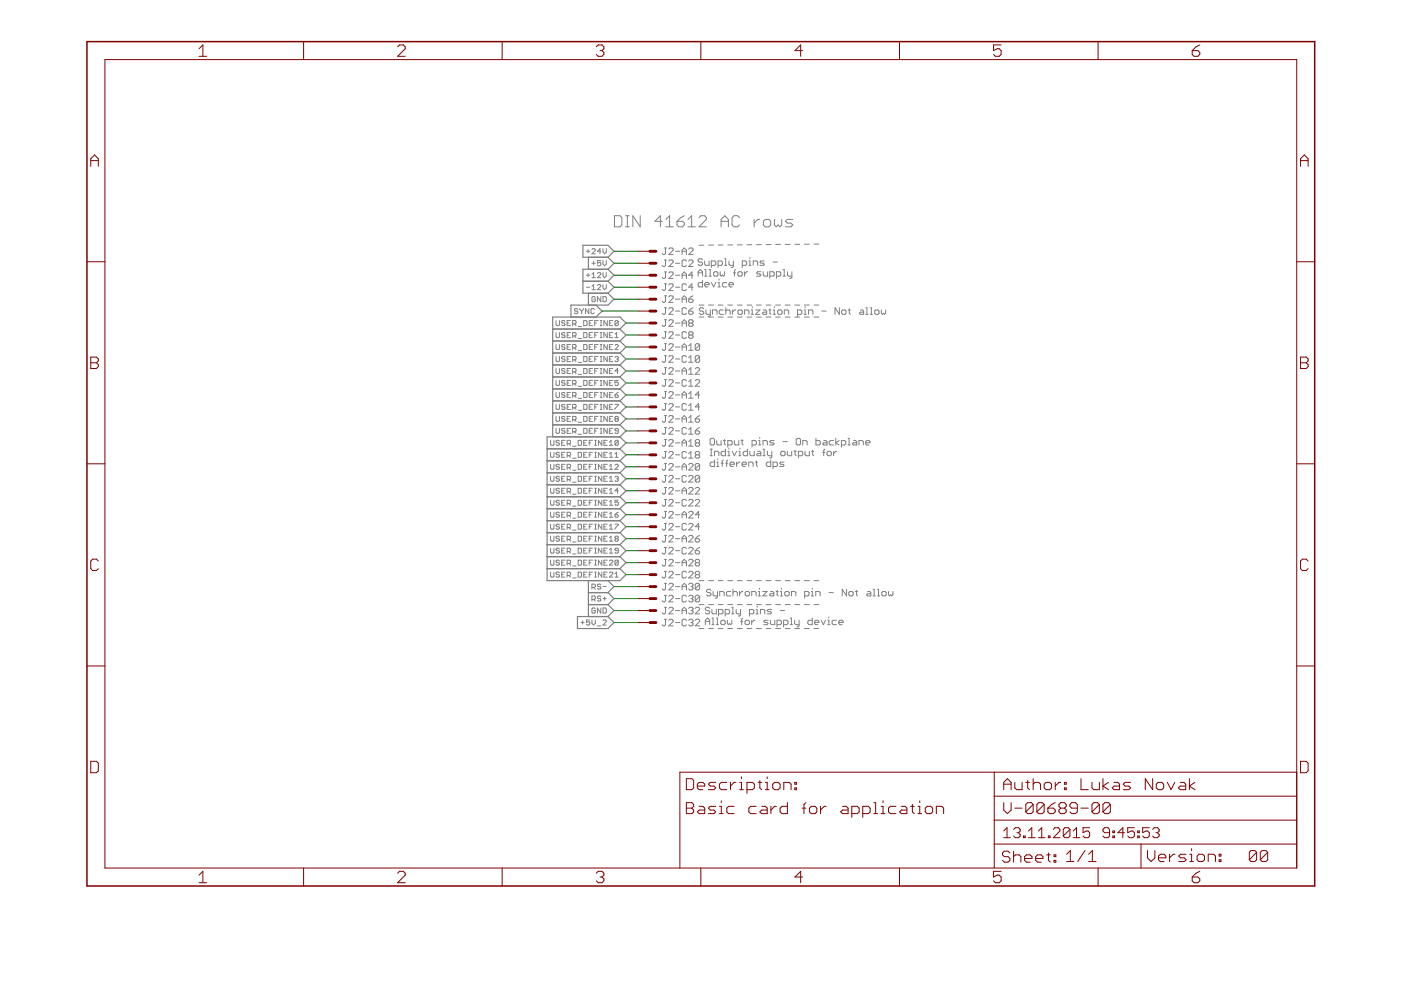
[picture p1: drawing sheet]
<?xml version="1.0" encoding="utf-8"?>
<!DOCTYPE eagle SYSTEM "eagle.dtd">
<eagle version="7.2.0">
<drawing>
<settings>
<setting alwaysvectorfont="yes"/>
<setting verticaltext="up"/>
</settings>
<grid distance="0.1" unitdist="inch" unit="inch" style="lines" multiple="1" display="no" altdistance="0.01" altunitdist="inch" altunit="inch"/>
<schematic xreflabel="%F%N/%S.%C%R" xrefpart="/%S.%C%R">
<libraries>
<library name="frames">
<symbols>
<symbol name="A4L-LOC">
<wire x1="256.54" y1="3.81" x2="256.54" y2="8.89" width="0.1016" layer="94"/>
<wire x1="256.54" y1="8.89" x2="256.54" y2="13.97" width="0.1016" layer="94"/>
<wire x1="256.54" y1="13.97" x2="256.54" y2="19.05" width="0.1016" layer="94"/>
<wire x1="256.54" y1="19.05" x2="256.54" y2="24.13" width="0.1016" layer="94"/>
<wire x1="125.73" y1="3.81" x2="125.73" y2="24.13" width="0.1016" layer="94"/>
<wire x1="125.73" y1="24.13" x2="192.405" y2="24.13" width="0.1016" layer="94"/>
<wire x1="192.405" y1="24.13" x2="256.54" y2="24.13" width="0.1016" layer="94"/>
<wire x1="223.52" y1="3.81" x2="223.52" y2="8.89" width="0.1016" layer="94"/>
<wire x1="223.52" y1="8.89" x2="256.54" y2="8.89" width="0.1016" layer="94"/>
<wire x1="223.52" y1="8.89" x2="192.405" y2="8.89" width="0.1016" layer="94"/>
<wire x1="192.405" y1="8.89" x2="192.405" y2="3.81" width="0.1016" layer="94"/>
<wire x1="192.405" y1="8.89" x2="192.405" y2="13.97" width="0.1016" layer="94"/>
<wire x1="192.405" y1="13.97" x2="256.54" y2="13.97" width="0.1016" layer="94"/>
<wire x1="192.405" y1="13.97" x2="192.405" y2="19.05" width="0.1016" layer="94"/>
<wire x1="192.405" y1="19.05" x2="256.54" y2="19.05" width="0.1016" layer="94"/>
<wire x1="192.405" y1="19.05" x2="192.405" y2="24.13" width="0.1016" layer="94"/>
<text x="194.31" y="15.24" size="2.54" layer="94" font="fixed">&gt;DRAWING_NAME</text>
<text x="194.31" y="10.16" size="2.286" layer="94" font="fixed">&gt;LAST_DATE_TIME</text>
<text x="207.645" y="5.08" size="2.54" layer="94" font="fixed">&gt;SHEET</text>
<text x="194.056" y="4.953" size="2.54" layer="94" font="fixed">Sheet:</text>
<frame x1="0" y1="0" x2="260.35" y2="179.07" columns="6" rows="4" layer="94"/>
<text x="194.31" y="20.32" size="2.54" layer="94" font="fixed">Author: Lukas Novak</text>
<text x="224.79" y="5.08" size="2.54" layer="94" font="fixed">Version:</text>
<text x="127" y="20.32" size="2.54" layer="94" font="fixed">Description:</text>
</symbol>
</symbols>
<devicesets>
<deviceset name="A4L-LOC" prefix="FRAME" uservalue="yes">
<gates>
<gate name="G$1" symbol="A4L-LOC" x="0" y="0"/>
</gates>
<devices>
<device name="">
<technologies>
<technology name=""/>
</technologies>
</device>
</devices>
</deviceset>
</devicesets>
</library>
<library name="19inch">
<symbols>
<symbol name="MS">
<wire x1="0" y1="0" x2="1.27" y2="0" width="0.6096" layer="94"/>
<text x="2.54" y="-0.762" size="1.524" layer="95">&gt;NAME</text>
<pin name="MS" x="-2.54" y="0" visible="off" length="short" direction="pas"/>
</symbol>
<symbol name="MSV">
<wire x1="0" y1="0" x2="1.27" y2="0" width="0.6096" layer="94"/>
<text x="0" y="1.27" size="1.778" layer="96">&gt;VALUE</text>
<text x="2.54" y="-0.762" size="1.524" layer="95">&gt;NAME</text>
<pin name="MSV" x="-2.54" y="0" visible="off" length="short" direction="pas"/>
</symbol>
</symbols>
<devicesets>
<deviceset name="VG32S" prefix="J" uservalue="yes">
<gates>
<gate name="-A2" symbol="MS" x="-43.18" y="40.64" addlevel="always" swaplevel="1"/>
<gate name="-A4" symbol="MS" x="-43.18" y="38.1" addlevel="always" swaplevel="1"/>
<gate name="-A6" symbol="MS" x="-43.18" y="35.56" addlevel="always" swaplevel="1"/>
<gate name="-A8" symbol="MS" x="-43.18" y="33.02" addlevel="always" swaplevel="1"/>
<gate name="-A10" symbol="MS" x="-43.18" y="30.48" addlevel="always" swaplevel="1"/>
<gate name="-A12" symbol="MS" x="-43.18" y="27.94" addlevel="always" swaplevel="1"/>
<gate name="-A14" symbol="MS" x="-43.18" y="25.4" addlevel="always" swaplevel="1"/>
<gate name="-A16" symbol="MS" x="-43.18" y="22.86" addlevel="always" swaplevel="1"/>
<gate name="-A18" symbol="MS" x="-43.18" y="20.32" addlevel="always" swaplevel="1"/>
<gate name="-A20" symbol="MS" x="-43.18" y="17.78" addlevel="always" swaplevel="1"/>
<gate name="-A22" symbol="MS" x="-43.18" y="15.24" addlevel="always" swaplevel="1"/>
<gate name="-A24" symbol="MS" x="-43.18" y="12.7" addlevel="always" swaplevel="1"/>
<gate name="-A26" symbol="MS" x="-43.18" y="10.16" addlevel="always" swaplevel="1"/>
<gate name="-A28" symbol="MS" x="-43.18" y="7.62" addlevel="always" swaplevel="1"/>
<gate name="-A30" symbol="MS" x="-43.18" y="5.08" addlevel="always" swaplevel="1"/>
<gate name="-A32" symbol="MS" x="-43.18" y="2.54" addlevel="always" swaplevel="1"/>
<gate name="-C2" symbol="MS" x="-33.02" y="40.64" addlevel="always" swaplevel="1"/>
<gate name="-C4" symbol="MS" x="-33.02" y="38.1" addlevel="always" swaplevel="1"/>
<gate name="-C6" symbol="MS" x="-33.02" y="35.56" addlevel="always" swaplevel="1"/>
<gate name="-C8" symbol="MS" x="-33.02" y="33.02" addlevel="always" swaplevel="1"/>
<gate name="-C10" symbol="MS" x="-33.02" y="30.48" addlevel="always" swaplevel="1"/>
<gate name="-C12" symbol="MS" x="-33.02" y="27.94" addlevel="always" swaplevel="1"/>
<gate name="-C14" symbol="MS" x="-33.02" y="25.4" addlevel="always" swaplevel="1"/>
<gate name="-C16" symbol="MS" x="-33.02" y="22.86" addlevel="always" swaplevel="1"/>
<gate name="-C18" symbol="MS" x="-33.02" y="20.32" addlevel="always" swaplevel="1"/>
<gate name="-C20" symbol="MS" x="-33.02" y="17.78" addlevel="always" swaplevel="1"/>
<gate name="-C22" symbol="MS" x="-33.02" y="15.24" addlevel="always" swaplevel="1"/>
<gate name="-C24" symbol="MS" x="-33.02" y="12.7" addlevel="always" swaplevel="1"/>
<gate name="-C26" symbol="MS" x="-33.02" y="10.16" addlevel="always" swaplevel="1"/>
<gate name="-C28" symbol="MS" x="-33.02" y="7.62" addlevel="always" swaplevel="1"/>
<gate name="-C30" symbol="MS" x="-33.02" y="5.08" addlevel="always" swaplevel="1"/>
<gate name="-C32" symbol="MSV" x="-33.02" y="2.54" addlevel="always" swaplevel="1"/>
</gates>
<devices>
<device name="" package="VG32">
<connects>
<connect gate="-A10" pin="MS" pad="A10"/>
<connect gate="-A12" pin="MS" pad="A12"/>
<connect gate="-A14" pin="MS" pad="A14"/>
<connect gate="-A16" pin="MS" pad="A16"/>
<connect gate="-A18" pin="MS" pad="A18"/>
<connect gate="-A2" pin="MS" pad="A2"/>
<connect gate="-A20" pin="MS" pad="A20"/>
<connect gate="-A22" pin="MS" pad="A22"/>
<connect gate="-A24" pin="MS" pad="A24"/>
<connect gate="-A26" pin="MS" pad="A26"/>
<connect gate="-A28" pin="MS" pad="A28"/>
<connect gate="-A30" pin="MS" pad="A30"/>
<connect gate="-A32" pin="MS" pad="A32"/>
<connect gate="-A4" pin="MS" pad="A4"/>
<connect gate="-A6" pin="MS" pad="A6"/>
<connect gate="-A8" pin="MS" pad="A8"/>
<connect gate="-C10" pin="MS" pad="C10"/>
<connect gate="-C12" pin="MS" pad="C12"/>
<connect gate="-C14" pin="MS" pad="C14"/>
<connect gate="-C16" pin="MS" pad="C16"/>
<connect gate="-C18" pin="MS" pad="C18"/>
<connect gate="-C2" pin="MS" pad="C2"/>
<connect gate="-C20" pin="MS" pad="C20"/>
<connect gate="-C22" pin="MS" pad="C22"/>
<connect gate="-C24" pin="MS" pad="C24"/>
<connect gate="-C26" pin="MS" pad="C26"/>
<connect gate="-C28" pin="MS" pad="C28"/>
<connect gate="-C30" pin="MS" pad="C30"/>
<connect gate="-C32" pin="MSV" pad="C32"/>
<connect gate="-C4" pin="MS" pad="C4"/>
<connect gate="-C6" pin="MS" pad="C6"/>
<connect gate="-C8" pin="MS" pad="C8"/>
</connects>
<technologies>
<technology name=""/>
</technologies>
</device>
<device name="B" package="VG32B">
<connects>
<connect gate="-A10" pin="MS" pad="A10"/>
<connect gate="-A12" pin="MS" pad="A12"/>
<connect gate="-A14" pin="MS" pad="A14"/>
<connect gate="-A16" pin="MS" pad="A16"/>
<connect gate="-A18" pin="MS" pad="A18"/>
<connect gate="-A2" pin="MS" pad="A2"/>
<connect gate="-A20" pin="MS" pad="A20"/>
<connect gate="-A22" pin="MS" pad="A22"/>
<connect gate="-A24" pin="MS" pad="A24"/>
<connect gate="-A26" pin="MS" pad="A26"/>
<connect gate="-A28" pin="MS" pad="A28"/>
<connect gate="-A30" pin="MS" pad="A30"/>
<connect gate="-A32" pin="MS" pad="A32"/>
<connect gate="-A4" pin="MS" pad="A4"/>
<connect gate="-A6" pin="MS" pad="A6"/>
<connect gate="-A8" pin="MS" pad="A8"/>
<connect gate="-C10" pin="MS" pad="C10"/>
<connect gate="-C12" pin="MS" pad="C12"/>
<connect gate="-C14" pin="MS" pad="C14"/>
<connect gate="-C16" pin="MS" pad="C16"/>
<connect gate="-C18" pin="MS" pad="C18"/>
<connect gate="-C2" pin="MS" pad="C2"/>
<connect gate="-C20" pin="MS" pad="C20"/>
<connect gate="-C22" pin="MS" pad="C22"/>
<connect gate="-C24" pin="MS" pad="C24"/>
<connect gate="-C26" pin="MS" pad="C26"/>
<connect gate="-C28" pin="MS" pad="C28"/>
<connect gate="-C30" pin="MS" pad="C30"/>
<connect gate="-C32" pin="MSV" pad="C32"/>
<connect gate="-C4" pin="MS" pad="C4"/>
<connect gate="-C6" pin="MS" pad="C6"/>
<connect gate="-C8" pin="MS" pad="C8"/>
</connects>
<technologies>
<technology name=""/>
</technologies>
</device>
<device name="K" package="VG32K">
<connects>
<connect gate="-A10" pin="MS" pad="A10"/>
<connect gate="-A12" pin="MS" pad="A12"/>
<connect gate="-A14" pin="MS" pad="A14"/>
<connect gate="-A16" pin="MS" pad="A16"/>
<connect gate="-A18" pin="MS" pad="A18"/>
<connect gate="-A2" pin="MS" pad="A2"/>
<connect gate="-A20" pin="MS" pad="A20"/>
<connect gate="-A22" pin="MS" pad="A22"/>
<connect gate="-A24" pin="MS" pad="A24"/>
<connect gate="-A26" pin="MS" pad="A26"/>
<connect gate="-A28" pin="MS" pad="A28"/>
<connect gate="-A30" pin="MS" pad="A30"/>
<connect gate="-A32" pin="MS" pad="A32"/>
<connect gate="-A4" pin="MS" pad="A4"/>
<connect gate="-A6" pin="MS" pad="A6"/>
<connect gate="-A8" pin="MS" pad="A8"/>
<connect gate="-C10" pin="MS" pad="C10"/>
<connect gate="-C12" pin="MS" pad="C12"/>
<connect gate="-C14" pin="MS" pad="C14"/>
<connect gate="-C16" pin="MS" pad="C16"/>
<connect gate="-C18" pin="MS" pad="C18"/>
<connect gate="-C2" pin="MS" pad="C2"/>
<connect gate="-C20" pin="MS" pad="C20"/>
<connect gate="-C22" pin="MS" pad="C22"/>
<connect gate="-C24" pin="MS" pad="C24"/>
<connect gate="-C26" pin="MS" pad="C26"/>
<connect gate="-C28" pin="MS" pad="C28"/>
<connect gate="-C30" pin="MS" pad="C30"/>
<connect gate="-C32" pin="MSV" pad="C32"/>
<connect gate="-C4" pin="MS" pad="C4"/>
<connect gate="-C6" pin="MS" pad="C6"/>
<connect gate="-C8" pin="MS" pad="C8"/>
</connects>
<technologies>
<technology name=""/>
</technologies>
</device>
<device name="KB" package="VG32KB">
<connects>
<connect gate="-A10" pin="MS" pad="A10"/>
<connect gate="-A12" pin="MS" pad="A12"/>
<connect gate="-A14" pin="MS" pad="A14"/>
<connect gate="-A16" pin="MS" pad="A16"/>
<connect gate="-A18" pin="MS" pad="A18"/>
<connect gate="-A2" pin="MS" pad="A2"/>
<connect gate="-A20" pin="MS" pad="A20"/>
<connect gate="-A22" pin="MS" pad="A22"/>
<connect gate="-A24" pin="MS" pad="A24"/>
<connect gate="-A26" pin="MS" pad="A26"/>
<connect gate="-A28" pin="MS" pad="A28"/>
<connect gate="-A30" pin="MS" pad="A30"/>
<connect gate="-A32" pin="MS" pad="A32"/>
<connect gate="-A4" pin="MS" pad="A4"/>
<connect gate="-A6" pin="MS" pad="A6"/>
<connect gate="-A8" pin="MS" pad="A8"/>
<connect gate="-C10" pin="MS" pad="C10"/>
<connect gate="-C12" pin="MS" pad="C12"/>
<connect gate="-C14" pin="MS" pad="C14"/>
<connect gate="-C16" pin="MS" pad="C16"/>
<connect gate="-C18" pin="MS" pad="C18"/>
<connect gate="-C2" pin="MS" pad="C2"/>
<connect gate="-C20" pin="MS" pad="C20"/>
<connect gate="-C22" pin="MS" pad="C22"/>
<connect gate="-C24" pin="MS" pad="C24"/>
<connect gate="-C26" pin="MS" pad="C26"/>
<connect gate="-C28" pin="MS" pad="C28"/>
<connect gate="-C30" pin="MS" pad="C30"/>
<connect gate="-C32" pin="MSV" pad="C32"/>
<connect gate="-C4" pin="MS" pad="C4"/>
<connect gate="-C6" pin="MS" pad="C6"/>
<connect gate="-C8" pin="MS" pad="C8"/>
</connects>
<technologies>
<technology name=""/>
</technologies>
</device>
<device name="P" package="VG32P">
<connects>
<connect gate="-A10" pin="MS" pad="A10"/>
<connect gate="-A12" pin="MS" pad="A12"/>
<connect gate="-A14" pin="MS" pad="A14"/>
<connect gate="-A16" pin="MS" pad="A16"/>
<connect gate="-A18" pin="MS" pad="A18"/>
<connect gate="-A2" pin="MS" pad="A2"/>
<connect gate="-A20" pin="MS" pad="A20"/>
<connect gate="-A22" pin="MS" pad="A22"/>
<connect gate="-A24" pin="MS" pad="A24"/>
<connect gate="-A26" pin="MS" pad="A26"/>
<connect gate="-A28" pin="MS" pad="A28"/>
<connect gate="-A30" pin="MS" pad="A30"/>
<connect gate="-A32" pin="MS" pad="A32"/>
<connect gate="-A4" pin="MS" pad="A4"/>
<connect gate="-A6" pin="MS" pad="A6"/>
<connect gate="-A8" pin="MS" pad="A8"/>
<connect gate="-C10" pin="MS" pad="C10"/>
<connect gate="-C12" pin="MS" pad="C12"/>
<connect gate="-C14" pin="MS" pad="C14"/>
<connect gate="-C16" pin="MS" pad="C16"/>
<connect gate="-C18" pin="MS" pad="C18"/>
<connect gate="-C2" pin="MS" pad="C2"/>
<connect gate="-C20" pin="MS" pad="C20"/>
<connect gate="-C22" pin="MS" pad="C22"/>
<connect gate="-C24" pin="MS" pad="C24"/>
<connect gate="-C26" pin="MS" pad="C26"/>
<connect gate="-C28" pin="MS" pad="C28"/>
<connect gate="-C30" pin="MS" pad="C30"/>
<connect gate="-C32" pin="MSV" pad="C32"/>
<connect gate="-C4" pin="MS" pad="C4"/>
<connect gate="-C6" pin="MS" pad="C6"/>
<connect gate="-C8" pin="MS" pad="C8"/>
</connects>
<technologies>
<technology name=""/>
</technologies>
</device>
<device name="P-100" package="VG32P-100">
<connects>
<connect gate="-A10" pin="MS" pad="A10"/>
<connect gate="-A12" pin="MS" pad="A12"/>
<connect gate="-A14" pin="MS" pad="A14"/>
<connect gate="-A16" pin="MS" pad="A16"/>
<connect gate="-A18" pin="MS" pad="A18"/>
<connect gate="-A2" pin="MS" pad="A2"/>
<connect gate="-A20" pin="MS" pad="A20"/>
<connect gate="-A22" pin="MS" pad="A22"/>
<connect gate="-A24" pin="MS" pad="A24"/>
<connect gate="-A26" pin="MS" pad="A26"/>
<connect gate="-A28" pin="MS" pad="A28"/>
<connect gate="-A30" pin="MS" pad="A30"/>
<connect gate="-A32" pin="MS" pad="A32"/>
<connect gate="-A4" pin="MS" pad="A4"/>
<connect gate="-A6" pin="MS" pad="A6"/>
<connect gate="-A8" pin="MS" pad="A8"/>
<connect gate="-C10" pin="MS" pad="C10"/>
<connect gate="-C12" pin="MS" pad="C12"/>
<connect gate="-C14" pin="MS" pad="C14"/>
<connect gate="-C16" pin="MS" pad="C16"/>
<connect gate="-C18" pin="MS" pad="C18"/>
<connect gate="-C2" pin="MS" pad="C2"/>
<connect gate="-C20" pin="MS" pad="C20"/>
<connect gate="-C22" pin="MS" pad="C22"/>
<connect gate="-C24" pin="MS" pad="C24"/>
<connect gate="-C26" pin="MS" pad="C26"/>
<connect gate="-C28" pin="MS" pad="C28"/>
<connect gate="-C30" pin="MS" pad="C30"/>
<connect gate="-C32" pin="MSV" pad="C32"/>
<connect gate="-C4" pin="MS" pad="C4"/>
<connect gate="-C6" pin="MS" pad="C6"/>
<connect gate="-C8" pin="MS" pad="C8"/>
</connects>
<technologies>
<technology name=""/>
</technologies>
</device>
<device name="P-TMCM" package="VG32P-SPEC1">
<connects>
<connect gate="-A10" pin="MS" pad="A10"/>
<connect gate="-A12" pin="MS" pad="A12"/>
<connect gate="-A14" pin="MS" pad="A14"/>
<connect gate="-A16" pin="MS" pad="A16"/>
<connect gate="-A18" pin="MS" pad="A18"/>
<connect gate="-A2" pin="MS" pad="A2"/>
<connect gate="-A20" pin="MS" pad="A20"/>
<connect gate="-A22" pin="MS" pad="A22"/>
<connect gate="-A24" pin="MS" pad="A24"/>
<connect gate="-A26" pin="MS" pad="A26"/>
<connect gate="-A28" pin="MS" pad="A28"/>
<connect gate="-A30" pin="MS" pad="A30"/>
<connect gate="-A32" pin="MS" pad="A32"/>
<connect gate="-A4" pin="MS" pad="A4"/>
<connect gate="-A6" pin="MS" pad="A6"/>
<connect gate="-A8" pin="MS" pad="A8"/>
<connect gate="-C10" pin="MS" pad="C10"/>
<connect gate="-C12" pin="MS" pad="C12"/>
<connect gate="-C14" pin="MS" pad="C14"/>
<connect gate="-C16" pin="MS" pad="C16"/>
<connect gate="-C18" pin="MS" pad="C18"/>
<connect gate="-C2" pin="MS" pad="C2"/>
<connect gate="-C20" pin="MS" pad="C20"/>
<connect gate="-C22" pin="MS" pad="C22"/>
<connect gate="-C24" pin="MS" pad="C24"/>
<connect gate="-C26" pin="MS" pad="C26"/>
<connect gate="-C28" pin="MS" pad="C28"/>
<connect gate="-C30" pin="MS" pad="C30"/>
<connect gate="-C32" pin="MSV" pad="C32"/>
<connect gate="-C4" pin="MS" pad="C4"/>
<connect gate="-C6" pin="MS" pad="C6"/>
<connect gate="-C8" pin="MS" pad="C8"/>
</connects>
<technologies>
<technology name=""/>
</technologies>
</device>
</devices>
</deviceset>
</devicesets>
</library>
</libraries>
<attributes>
<attribute name="AUTHOR" value="M. Petrilak"/>
<attribute name="VERSION" value="01"/>
</attributes>
<variantdefs>
</variantdefs>
<classes>
<class number="0" name="default" width="0" drill="0">
</class>
</classes>
<parts>
<part name="J2" library="19inch" deviceset="VG32S" device="P"/>
<part name="FRAME2" library="frames" deviceset="A4L-LOC" device=""/>
</parts>
<sheets>
<sheet>
<plain>
<wire x1="129.794" y1="120.65" x2="155.194" y2="120.65" width="0.1524" layer="97" style="shortdash"/>
<wire x1="129.794" y1="135.89" x2="155.194" y2="136.144" width="0.1524" layer="97" style="shortdash"/>
<wire x1="129.794" y1="64.77" x2="155.194" y2="64.77" width="0.1524" layer="97" style="shortdash"/>
<wire x1="129.794" y1="54.61" x2="155.194" y2="54.61" width="0.1524" layer="97" style="shortdash"/>
<wire x1="129.794" y1="59.69" x2="155.194" y2="59.69" width="0.1524" layer="97" style="shortdash"/>
<wire x1="129.794" y1="123.19" x2="155.194" y2="123.19" width="0.1524" layer="97" style="shortdash"/>
<text x="129.794" y="121.158" size="1.524" layer="97">Synchronization pin - Not allow</text>
<text x="129.54" y="127" size="1.524" layer="97">Supply pins -
Allow for supply
device</text>
<text x="132.08" y="88.9" size="1.524" layer="97">Output pins - On backplane
Individualy output for
different dps</text>
<text x="131.318" y="61.468" size="1.524" layer="97">Synchronization pin - Not allow</text>
<text x="131.064" y="55.372" size="1.524" layer="97">Supply pins -
Allow for supply device</text>
<text x="246.38" y="5.08" size="2.54" layer="94">00</text>
<text x="127" y="15.24" size="2.54" layer="94">Basic card for application</text>
<text x="111.76" y="139.7" size="2.54" layer="97">DIN 41612 AC rows</text>
</plain>
<instances>
<instance part="J2" gate="-A2" x="119.38" y="134.62"/>
<instance part="J2" gate="-A4" x="119.38" y="129.54"/>
<instance part="J2" gate="-A6" x="119.38" y="124.46"/>
<instance part="J2" gate="-A8" x="119.38" y="119.38"/>
<instance part="J2" gate="-A10" x="119.38" y="114.3"/>
<instance part="J2" gate="-A12" x="119.38" y="109.22"/>
<instance part="J2" gate="-A14" x="119.38" y="104.14"/>
<instance part="J2" gate="-A16" x="119.38" y="99.06"/>
<instance part="J2" gate="-A18" x="119.38" y="93.98"/>
<instance part="J2" gate="-A20" x="119.38" y="88.9"/>
<instance part="J2" gate="-A22" x="119.38" y="83.82"/>
<instance part="J2" gate="-A24" x="119.38" y="78.74"/>
<instance part="J2" gate="-A26" x="119.38" y="73.66"/>
<instance part="J2" gate="-A28" x="119.38" y="68.58"/>
<instance part="J2" gate="-A30" x="119.38" y="63.5"/>
<instance part="J2" gate="-A32" x="119.38" y="58.42"/>
<instance part="J2" gate="-C2" x="119.38" y="132.08"/>
<instance part="J2" gate="-C4" x="119.38" y="127"/>
<instance part="J2" gate="-C6" x="119.38" y="121.92"/>
<instance part="J2" gate="-C8" x="119.38" y="116.84"/>
<instance part="J2" gate="-C10" x="119.38" y="111.76"/>
<instance part="J2" gate="-C12" x="119.38" y="106.68"/>
<instance part="J2" gate="-C14" x="119.38" y="101.6"/>
<instance part="J2" gate="-C16" x="119.38" y="96.52"/>
<instance part="J2" gate="-C18" x="119.38" y="91.44"/>
<instance part="J2" gate="-C20" x="119.38" y="86.36"/>
<instance part="J2" gate="-C22" x="119.38" y="81.28"/>
<instance part="J2" gate="-C24" x="119.38" y="76.2"/>
<instance part="J2" gate="-C26" x="119.38" y="71.12"/>
<instance part="J2" gate="-C28" x="119.38" y="66.04"/>
<instance part="J2" gate="-C30" x="119.38" y="60.96"/>
<instance part="J2" gate="-C32" x="119.38" y="55.88"/>
<instance part="FRAME2" gate="G$1" x="0" y="0"/>
</instances>
<busses>
</busses>
<nets>
<net name="GND" class="0">
<segment>
<wire x1="116.84" y1="124.46" x2="111.76" y2="124.46" width="0.1524" layer="91"/>
<label x="111.76" y="124.46" size="1.27" layer="95" font="vector" ratio="15" rot="MR0" xref="yes"/>
<pinref part="J2" gate="-A6" pin="MS"/>
</segment>
<segment>
<wire x1="116.84" y1="58.42" x2="111.76" y2="58.42" width="0.1524" layer="91"/>
<label x="111.76" y="58.42" size="1.27" layer="95" font="vector" ratio="15" rot="MR0" xref="yes"/>
<pinref part="J2" gate="-A32" pin="MS"/>
</segment>
</net>
<net name="+24V" class="0">
<segment>
<wire x1="116.84" y1="134.62" x2="111.76" y2="134.62" width="0.1524" layer="91"/>
<label x="111.76" y="134.62" size="1.27" layer="95" font="vector" ratio="15" rot="MR0" xref="yes"/>
<pinref part="J2" gate="-A2" pin="MS"/>
</segment>
</net>
<net name="RS+" class="0">
<segment>
<wire x1="116.84" y1="60.96" x2="111.76" y2="60.96" width="0.1524" layer="91"/>
<label x="111.76" y="60.96" size="1.27" layer="95" font="vector" ratio="15" rot="MR0" xref="yes"/>
<pinref part="J2" gate="-C30" pin="MS"/>
</segment>
</net>
<net name="RS-" class="0">
<segment>
<wire x1="116.84" y1="63.5" x2="111.76" y2="63.5" width="0.1524" layer="91"/>
<label x="111.76" y="63.5" size="1.27" layer="95" font="vector" ratio="15" rot="MR0" xref="yes"/>
<pinref part="J2" gate="-A30" pin="MS"/>
</segment>
</net>
<net name="+5V" class="0">
<segment>
<wire x1="116.84" y1="132.08" x2="111.76" y2="132.08" width="0.1524" layer="91"/>
<label x="111.76" y="132.08" size="1.27" layer="95" font="vector" ratio="15" rot="MR0" xref="yes"/>
<pinref part="J2" gate="-C2" pin="MS"/>
</segment>
</net>
<net name="+12V" class="0">
<segment>
<wire x1="116.84" y1="129.54" x2="111.76" y2="129.54" width="0.1524" layer="91"/>
<label x="111.76" y="129.54" size="1.27" layer="95" font="vector" ratio="15" rot="MR0" xref="yes"/>
<pinref part="J2" gate="-A4" pin="MS"/>
</segment>
</net>
<net name="-12V" class="0">
<segment>
<wire x1="116.84" y1="127" x2="111.76" y2="127" width="0.1524" layer="91"/>
<label x="111.76" y="127" size="1.27" layer="95" font="vector" ratio="15" rot="MR0" xref="yes"/>
<pinref part="J2" gate="-C4" pin="MS"/>
</segment>
</net>
<net name="+5V_2" class="0">
<segment>
<wire x1="116.84" y1="55.88" x2="111.76" y2="55.88" width="0.1524" layer="91"/>
<label x="111.76" y="55.88" size="1.27" layer="95" font="vector" ratio="15" rot="MR0" xref="yes"/>
<pinref part="J2" gate="-C32" pin="MSV"/>
</segment>
</net>
<net name="SYNC" class="0">
<segment>
<wire x1="116.84" y1="121.92" x2="109.22" y2="121.92" width="0.1524" layer="91"/>
<label x="109.22" y="121.92" size="1.27" layer="95" font="vector" ratio="15" rot="MR0" xref="yes"/>
<pinref part="J2" gate="-C6" pin="MS"/>
</segment>
</net>
<net name="USER_DEFINE21" class="0">
<segment>
<wire x1="116.84" y1="66.04" x2="114.3" y2="66.04" width="0.1524" layer="91"/>
<label x="114.3" y="66.04" size="1.27" layer="95" font="vector" ratio="15" rot="MR0" xref="yes"/>
<pinref part="J2" gate="-C28" pin="MS"/>
</segment>
</net>
<net name="USER_DEFINE0" class="0">
<segment>
<wire x1="116.84" y1="119.38" x2="114.3" y2="119.38" width="0.1524" layer="91"/>
<label x="114.3" y="119.38" size="1.27" layer="95" font="vector" ratio="15" rot="MR0" xref="yes"/>
<pinref part="J2" gate="-A8" pin="MS"/>
</segment>
</net>
<net name="USER_DEFINE1" class="0">
<segment>
<wire x1="116.84" y1="116.84" x2="114.3" y2="116.84" width="0.1524" layer="91"/>
<label x="114.3" y="116.84" size="1.27" layer="95" font="vector" ratio="15" rot="MR0" xref="yes"/>
<pinref part="J2" gate="-C8" pin="MS"/>
</segment>
</net>
<net name="USER_DEFINE2" class="0">
<segment>
<wire x1="116.84" y1="114.3" x2="114.3" y2="114.3" width="0.1524" layer="91"/>
<label x="114.3" y="114.3" size="1.27" layer="95" font="vector" ratio="15" rot="MR0" xref="yes"/>
<pinref part="J2" gate="-A10" pin="MS"/>
</segment>
</net>
<net name="USER_DEFINE3" class="0">
<segment>
<wire x1="116.84" y1="111.76" x2="114.3" y2="111.76" width="0.1524" layer="91"/>
<label x="114.3" y="111.76" size="1.27" layer="95" font="vector" ratio="15" rot="MR0" xref="yes"/>
<pinref part="J2" gate="-C10" pin="MS"/>
</segment>
</net>
<net name="USER_DEFINE4" class="0">
<segment>
<wire x1="116.84" y1="109.22" x2="114.3" y2="109.22" width="0.1524" layer="91"/>
<label x="114.3" y="109.22" size="1.27" layer="95" font="vector" ratio="15" rot="MR0" xref="yes"/>
<pinref part="J2" gate="-A12" pin="MS"/>
</segment>
</net>
<net name="USER_DEFINE5" class="0">
<segment>
<wire x1="116.84" y1="106.68" x2="114.3" y2="106.68" width="0.1524" layer="91"/>
<label x="114.3" y="106.68" size="1.27" layer="95" font="vector" ratio="15" rot="MR0" xref="yes"/>
<pinref part="J2" gate="-C12" pin="MS"/>
</segment>
</net>
<net name="USER_DEFINE6" class="0">
<segment>
<wire x1="116.84" y1="104.14" x2="114.3" y2="104.14" width="0.1524" layer="91"/>
<label x="114.3" y="104.14" size="1.27" layer="95" font="vector" ratio="15" rot="MR0" xref="yes"/>
<pinref part="J2" gate="-A14" pin="MS"/>
</segment>
</net>
<net name="USER_DEFINE7" class="0">
<segment>
<wire x1="116.84" y1="101.6" x2="114.3" y2="101.6" width="0.1524" layer="91"/>
<label x="114.3" y="101.6" size="1.27" layer="95" font="vector" ratio="15" rot="MR0" xref="yes"/>
<pinref part="J2" gate="-C14" pin="MS"/>
</segment>
</net>
<net name="USER_DEFINE8" class="0">
<segment>
<wire x1="116.84" y1="99.06" x2="114.3" y2="99.06" width="0.1524" layer="91"/>
<label x="114.3" y="99.06" size="1.27" layer="95" font="vector" ratio="15" rot="MR0" xref="yes"/>
<pinref part="J2" gate="-A16" pin="MS"/>
</segment>
</net>
<net name="USER_DEFINE9" class="0">
<segment>
<wire x1="116.84" y1="96.52" x2="114.3" y2="96.52" width="0.1524" layer="91"/>
<label x="114.3" y="96.52" size="1.27" layer="95" font="vector" ratio="15" rot="MR0" xref="yes"/>
<pinref part="J2" gate="-C16" pin="MS"/>
</segment>
</net>
<net name="USER_DEFINE10" class="0">
<segment>
<wire x1="116.84" y1="93.98" x2="114.3" y2="93.98" width="0.1524" layer="91"/>
<label x="114.3" y="93.98" size="1.27" layer="95" font="vector" ratio="15" rot="MR0" xref="yes"/>
<pinref part="J2" gate="-A18" pin="MS"/>
</segment>
</net>
<net name="USER_DEFINE11" class="0">
<segment>
<wire x1="116.84" y1="91.44" x2="114.3" y2="91.44" width="0.1524" layer="91"/>
<label x="114.3" y="91.44" size="1.27" layer="95" font="vector" ratio="15" rot="MR0" xref="yes"/>
<pinref part="J2" gate="-C18" pin="MS"/>
</segment>
</net>
<net name="USER_DEFINE12" class="0">
<segment>
<wire x1="116.84" y1="88.9" x2="114.3" y2="88.9" width="0.1524" layer="91"/>
<label x="114.3" y="88.9" size="1.27" layer="95" font="vector" ratio="15" rot="MR0" xref="yes"/>
<pinref part="J2" gate="-A20" pin="MS"/>
</segment>
</net>
<net name="USER_DEFINE13" class="0">
<segment>
<wire x1="116.84" y1="86.36" x2="114.3" y2="86.36" width="0.1524" layer="91"/>
<label x="114.3" y="86.36" size="1.27" layer="95" font="vector" ratio="15" rot="MR0" xref="yes"/>
<pinref part="J2" gate="-C20" pin="MS"/>
</segment>
</net>
<net name="USER_DEFINE14" class="0">
<segment>
<wire x1="116.84" y1="83.82" x2="114.3" y2="83.82" width="0.1524" layer="91"/>
<label x="114.3" y="83.82" size="1.27" layer="95" font="vector" ratio="15" rot="MR0" xref="yes"/>
<pinref part="J2" gate="-A22" pin="MS"/>
</segment>
</net>
<net name="USER_DEFINE15" class="0">
<segment>
<wire x1="116.84" y1="81.28" x2="114.3" y2="81.28" width="0.1524" layer="91"/>
<label x="114.3" y="81.28" size="1.27" layer="95" font="vector" ratio="15" rot="MR0" xref="yes"/>
<pinref part="J2" gate="-C22" pin="MS"/>
</segment>
</net>
<net name="USER_DEFINE16" class="0">
<segment>
<wire x1="116.84" y1="78.74" x2="114.3" y2="78.74" width="0.1524" layer="91"/>
<label x="114.3" y="78.74" size="1.27" layer="95" font="vector" ratio="15" rot="MR0" xref="yes"/>
<pinref part="J2" gate="-A24" pin="MS"/>
</segment>
</net>
<net name="USER_DEFINE17" class="0">
<segment>
<wire x1="116.84" y1="76.2" x2="114.3" y2="76.2" width="0.1524" layer="91"/>
<label x="114.3" y="76.2" size="1.27" layer="95" font="vector" ratio="15" rot="MR0" xref="yes"/>
<pinref part="J2" gate="-C24" pin="MS"/>
</segment>
</net>
<net name="USER_DEFINE18" class="0">
<segment>
<wire x1="116.84" y1="73.66" x2="114.3" y2="73.66" width="0.1524" layer="91"/>
<label x="114.3" y="73.66" size="1.27" layer="95" font="vector" ratio="15" rot="MR0" xref="yes"/>
<pinref part="J2" gate="-A26" pin="MS"/>
</segment>
</net>
<net name="USER_DEFINE19" class="0">
<segment>
<wire x1="116.84" y1="71.12" x2="114.3" y2="71.12" width="0.1524" layer="91"/>
<label x="114.3" y="71.12" size="1.27" layer="95" font="vector" ratio="15" rot="MR0" xref="yes"/>
<pinref part="J2" gate="-C26" pin="MS"/>
</segment>
</net>
<net name="USER_DEFINE20" class="0">
<segment>
<wire x1="116.84" y1="68.58" x2="114.3" y2="68.58" width="0.1524" layer="91"/>
<label x="114.3" y="68.58" size="1.27" layer="95" font="vector" ratio="15" rot="MR0" xref="yes"/>
<pinref part="J2" gate="-A28" pin="MS"/>
</segment>
</net>
</nets>
</sheet>
</sheets>
</schematic>
</drawing>
<compatibility>
<note version="6.3" minversion="6.2.2" severity="warning">
Since Version 6.2.2 text objects can contain more than one line,
which will not be processed correctly with this version.
</note>
</compatibility>
</eagle>
